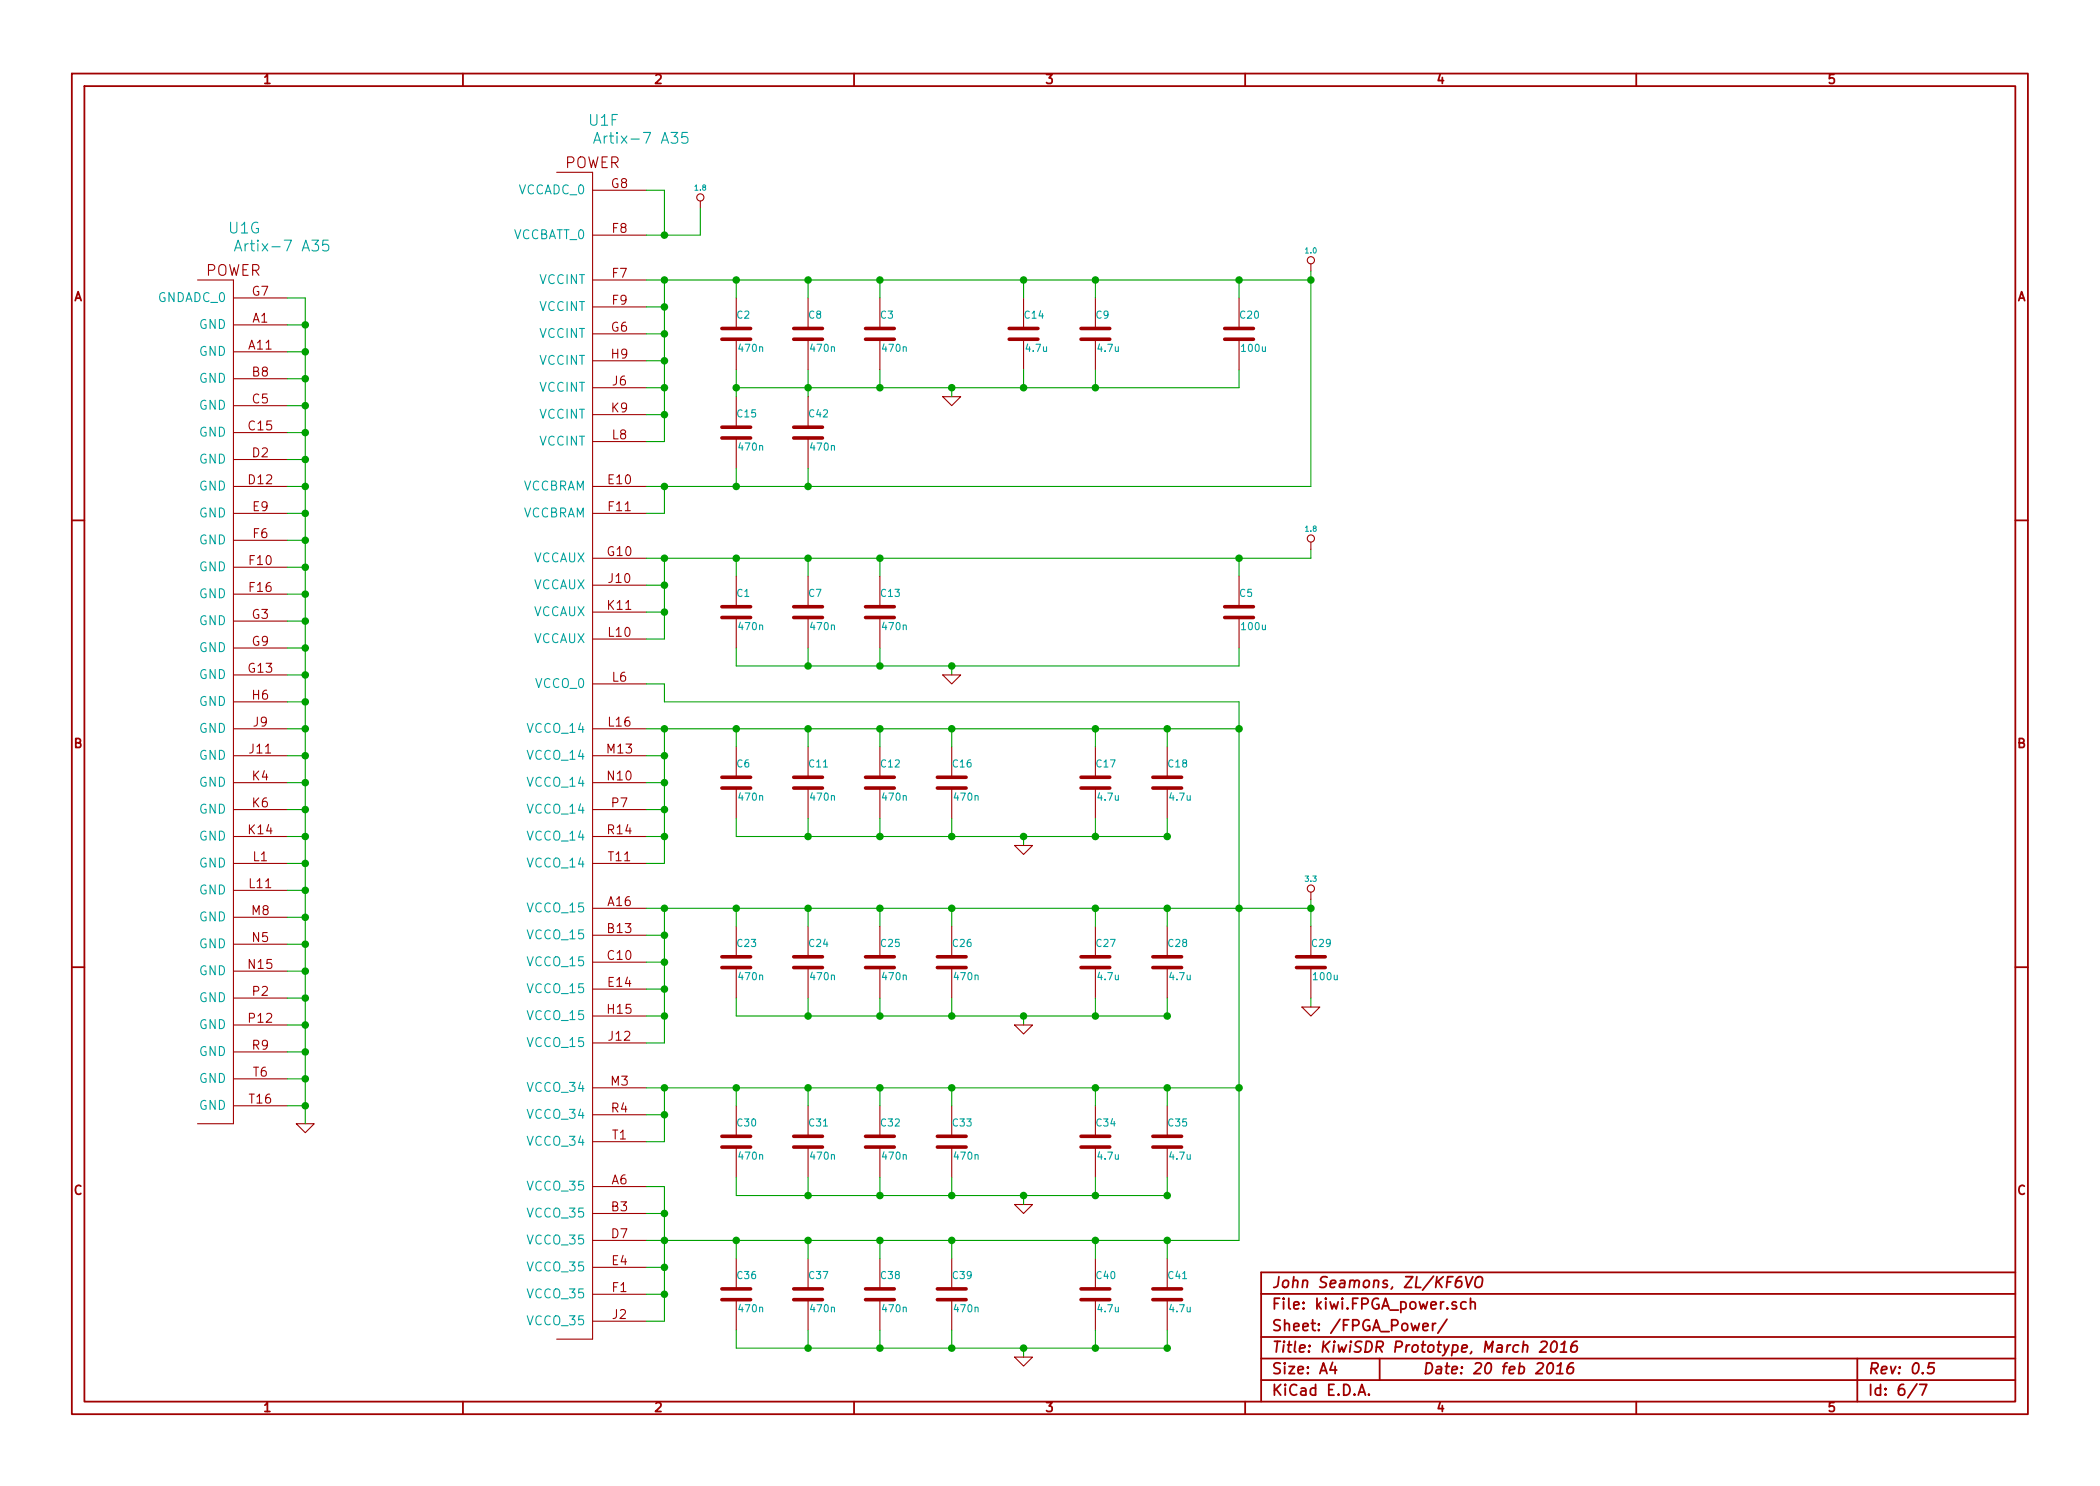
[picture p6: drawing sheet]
EESchema Schematic File Version 2  date Sunday, February 21, 2016 12:56:59 PM
LIBS:kiwi
LIBS:kiwi-cache
EELAYER 27 0
EELAYER END
$Descr A4 11693 8268
encoding utf-8
Sheet 6 7
Title "KiwiSDR Prototype, March 2016"
Date "20 feb 2016"
Rev "0.5"
Comp "John Seamons, ZL/KF6VO"
Comment1 ""
Comment2 ""
Comment3 ""
Comment4 ""
$EndDescr
Entry Wire Line
	14150 150  14250 250 
$Comp
L XC7A35TFTG256 U1
U 7 1
P 1600 1550
F 0 "U1" H 1300 1800 60  0000 L BNN
F 1 "Artix-7 A35" H 1300 1700 60  0000 L BNN
F 2 "kiwi-FTG256" H 1600 1550 60  0001 C CNN
F 3 "" H 1600 1550 60  0001 C CNN
	7    1600 1550
	1    0    0    -1  
$EndComp
$Comp
L XC7A35TFTG256 U1
U 6 1
P 3600 950
F 0 "U1" H 3300 1200 60  0000 L BNN
F 1 "Artix-7 A35" H 3300 1100 60  0000 L BNN
F 2 "kiwi-FTG256" H 3600 950 60  0001 C CNN
F 3 "" H 3600 950 60  0001 C CNN
	6    3600 950 
	1    0    0    -1  
$EndComp
$Comp
L GND #PWR0102
U 1 1
P 1700 6250
F 0 "#PWR0102" H 1700 6250 30  0001 C CNN
F 1 "GND" H 1700 6180 30  0001 C CNN
F 2 "" H 1700 6250 60  0001 C CNN
F 3 "" H 1700 6250 60  0001 C CNN
	1    1700 6250
	1    0    0    -1  
$EndComp
$Comp
L C C2
U 1 1
P 4100 1850
F 0 "C2" H 4100 1950 40  0000 L CNN
F 1 "470n" H 4106 1765 40  0000 L CNN
F 2 "kiwi-SM0402" H 4138 1700 30  0001 C CNN
F 3 "~" H 4100 1850 60  0000 C CNN
	1    4100 1850
	1    0    0    -1  
$EndComp
$Comp
L C C8
U 1 1
P 4500 1850
F 0 "C8" H 4500 1950 40  0000 L CNN
F 1 "470n" H 4506 1765 40  0000 L CNN
F 2 "kiwi-SM0402" H 4538 1700 30  0001 C CNN
F 3 "~" H 4500 1850 60  0000 C CNN
	1    4500 1850
	1    0    0    -1  
$EndComp
$Comp
L C C3
U 1 1
P 4900 1850
F 0 "C3" H 4900 1950 40  0000 L CNN
F 1 "470n" H 4906 1765 40  0000 L CNN
F 2 "kiwi-SM0402" H 4938 1700 30  0001 C CNN
F 3 "~" H 4900 1850 60  0000 C CNN
	1    4900 1850
	1    0    0    -1  
$EndComp
$Comp
L C C14
U 1 1
P 5700 1850
F 0 "C14" H 5700 1950 40  0000 L CNN
F 1 "4.7u" H 5706 1765 40  0000 L CNN
F 2 "kiwi-SM0402" H 5738 1700 30  0001 C CNN
F 3 "~" H 5700 1850 60  0000 C CNN
	1    5700 1850
	1    0    0    -1  
$EndComp
$Comp
L 1.0 #PWR0103
U 1 1
P 7300 1500
F 0 "#PWR0103" H 7300 1460 30  0001 C CNN
F 1 "1.0" H 7300 1610 30  0000 C CNN
F 2 "~" H 7300 1500 60  0000 C CNN
F 3 "~" H 7300 1500 60  0000 C CNN
	1    7300 1500
	1    0    0    -1  
$EndComp
$Comp
L C C20
U 1 1
P 6900 1850
F 0 "C20" H 6900 1950 40  0000 L CNN
F 1 "100u" H 6906 1765 40  0000 L CNN
F 2 "kiwi-SM1206" H 6938 1700 30  0001 C CNN
F 3 "~" H 6900 1850 60  0000 C CNN
	1    6900 1850
	1    0    0    -1  
$EndComp
$Comp
L GND #PWR0104
U 1 1
P 5300 2200
F 0 "#PWR0104" H 5300 2200 30  0001 C CNN
F 1 "GND" H 5300 2130 30  0001 C CNN
F 2 "" H 5300 2200 60  0001 C CNN
F 3 "" H 5300 2200 60  0001 C CNN
	1    5300 2200
	1    0    0    -1  
$EndComp
$Comp
L C C9
U 1 1
P 6100 1850
F 0 "C9" H 6100 1950 40  0000 L CNN
F 1 "4.7u" H 6106 1765 40  0000 L CNN
F 2 "kiwi-SM0402" H 6138 1700 30  0001 C CNN
F 3 "~" H 6100 1850 60  0000 C CNN
	1    6100 1850
	1    0    0    -1  
$EndComp
$Comp
L C C15
U 1 1
P 4100 2400
F 0 "C15" H 4100 2500 40  0000 L CNN
F 1 "470n" H 4106 2315 40  0000 L CNN
F 2 "kiwi-SM0402" H 4138 2250 30  0001 C CNN
F 3 "~" H 4100 2400 60  0000 C CNN
	1    4100 2400
	1    0    0    -1  
$EndComp
$Comp
L C C1
U 1 1
P 4100 3400
F 0 "C1" H 4100 3500 40  0000 L CNN
F 1 "470n" H 4106 3315 40  0000 L CNN
F 2 "kiwi-SM0402" H 4138 3250 30  0001 C CNN
F 3 "~" H 4100 3400 60  0000 C CNN
	1    4100 3400
	1    0    0    -1  
$EndComp
$Comp
L C C7
U 1 1
P 4500 3400
F 0 "C7" H 4500 3500 40  0000 L CNN
F 1 "470n" H 4506 3315 40  0000 L CNN
F 2 "kiwi-SM0402" H 4538 3250 30  0001 C CNN
F 3 "~" H 4500 3400 60  0000 C CNN
	1    4500 3400
	1    0    0    -1  
$EndComp
$Comp
L C C13
U 1 1
P 4900 3400
F 0 "C13" H 4900 3500 40  0000 L CNN
F 1 "470n" H 4906 3315 40  0000 L CNN
F 2 "kiwi-SM0402" H 4938 3250 30  0001 C CNN
F 3 "~" H 4900 3400 60  0000 C CNN
	1    4900 3400
	1    0    0    -1  
$EndComp
$Comp
L C C5
U 1 1
P 6900 3400
F 0 "C5" H 6900 3500 40  0000 L CNN
F 1 "100u" H 6906 3315 40  0000 L CNN
F 2 "kiwi-SM1206" H 6938 3250 30  0001 C CNN
F 3 "~" H 6900 3400 60  0000 C CNN
	1    6900 3400
	1    0    0    -1  
$EndComp
$Comp
L 1.8 #PWR0105
U 1 1
P 3900 1150
F 0 "#PWR0105" H 3900 1110 30  0001 C CNN
F 1 "1.8" H 3900 1260 30  0000 C CNN
F 2 "~" H 3900 1150 60  0000 C CNN
F 3 "~" H 3900 1150 60  0000 C CNN
	1    3900 1150
	1    0    0    -1  
$EndComp
$Comp
L C C6
U 1 1
P 4100 4350
F 0 "C6" H 4100 4450 40  0000 L CNN
F 1 "470n" H 4106 4265 40  0000 L CNN
F 2 "kiwi-SM0402" H 4138 4200 30  0001 C CNN
F 3 "~" H 4100 4350 60  0000 C CNN
	1    4100 4350
	1    0    0    -1  
$EndComp
$Comp
L C C11
U 1 1
P 4500 4350
F 0 "C11" H 4500 4450 40  0000 L CNN
F 1 "470n" H 4506 4265 40  0000 L CNN
F 2 "kiwi-SM0402" H 4538 4200 30  0001 C CNN
F 3 "~" H 4500 4350 60  0000 C CNN
	1    4500 4350
	1    0    0    -1  
$EndComp
$Comp
L C C12
U 1 1
P 4900 4350
F 0 "C12" H 4900 4450 40  0000 L CNN
F 1 "470n" H 4906 4265 40  0000 L CNN
F 2 "kiwi-SM0402" H 4938 4200 30  0001 C CNN
F 3 "~" H 4900 4350 60  0000 C CNN
	1    4900 4350
	1    0    0    -1  
$EndComp
$Comp
L C C18
U 1 1
P 6500 4350
F 0 "C18" H 6500 4450 40  0000 L CNN
F 1 "4.7u" H 6506 4265 40  0000 L CNN
F 2 "kiwi-SM0402" H 6538 4200 30  0001 C CNN
F 3 "~" H 6500 4350 60  0000 C CNN
	1    6500 4350
	1    0    0    -1  
$EndComp
$Comp
L C C17
U 1 1
P 6100 4350
F 0 "C17" H 6100 4450 40  0000 L CNN
F 1 "4.7u" H 6106 4265 40  0000 L CNN
F 2 "kiwi-SM0402" H 6138 4200 30  0001 C CNN
F 3 "~" H 6100 4350 60  0000 C CNN
	1    6100 4350
	1    0    0    -1  
$EndComp
$Comp
L C C29
U 1 1
P 7300 5350
F 0 "C29" H 7300 5450 40  0000 L CNN
F 1 "100u" H 7306 5265 40  0000 L CNN
F 2 "kiwi-SM1206" H 7338 5200 30  0001 C CNN
F 3 "~" H 7300 5350 60  0000 C CNN
	1    7300 5350
	1    0    0    -1  
$EndComp
$Comp
L C C16
U 1 1
P 5300 4350
F 0 "C16" H 5300 4450 40  0000 L CNN
F 1 "470n" H 5306 4265 40  0000 L CNN
F 2 "kiwi-SM0402" H 5338 4200 30  0001 C CNN
F 3 "~" H 5300 4350 60  0000 C CNN
	1    5300 4350
	1    0    0    -1  
$EndComp
$Comp
L C C23
U 1 1
P 4100 5350
F 0 "C23" H 4100 5450 40  0000 L CNN
F 1 "470n" H 4106 5265 40  0000 L CNN
F 2 "kiwi-SM0402" H 4138 5200 30  0001 C CNN
F 3 "~" H 4100 5350 60  0000 C CNN
	1    4100 5350
	1    0    0    -1  
$EndComp
$Comp
L C C24
U 1 1
P 4500 5350
F 0 "C24" H 4500 5450 40  0000 L CNN
F 1 "470n" H 4506 5265 40  0000 L CNN
F 2 "kiwi-SM0402" H 4538 5200 30  0001 C CNN
F 3 "~" H 4500 5350 60  0000 C CNN
	1    4500 5350
	1    0    0    -1  
$EndComp
$Comp
L C C25
U 1 1
P 4900 5350
F 0 "C25" H 4900 5450 40  0000 L CNN
F 1 "470n" H 4906 5265 40  0000 L CNN
F 2 "kiwi-SM0402" H 4938 5200 30  0001 C CNN
F 3 "~" H 4900 5350 60  0000 C CNN
	1    4900 5350
	1    0    0    -1  
$EndComp
$Comp
L C C28
U 1 1
P 6500 5350
F 0 "C28" H 6500 5450 40  0000 L CNN
F 1 "4.7u" H 6506 5265 40  0000 L CNN
F 2 "kiwi-SM0402" H 6538 5200 30  0001 C CNN
F 3 "~" H 6500 5350 60  0000 C CNN
	1    6500 5350
	1    0    0    -1  
$EndComp
$Comp
L C C27
U 1 1
P 6100 5350
F 0 "C27" H 6100 5450 40  0000 L CNN
F 1 "4.7u" H 6106 5265 40  0000 L CNN
F 2 "kiwi-SM0402" H 6138 5200 30  0001 C CNN
F 3 "~" H 6100 5350 60  0000 C CNN
	1    6100 5350
	1    0    0    -1  
$EndComp
$Comp
L C C26
U 1 1
P 5300 5350
F 0 "C26" H 5300 5450 40  0000 L CNN
F 1 "470n" H 5306 5265 40  0000 L CNN
F 2 "kiwi-SM0402" H 5338 5200 30  0001 C CNN
F 3 "~" H 5300 5350 60  0000 C CNN
	1    5300 5350
	1    0    0    -1  
$EndComp
$Comp
L C C36
U 1 1
P 4100 7200
F 0 "C36" H 4100 7300 40  0000 L CNN
F 1 "470n" H 4106 7115 40  0000 L CNN
F 2 "kiwi-SM0402" H 4138 7050 30  0001 C CNN
F 3 "~" H 4100 7200 60  0000 C CNN
	1    4100 7200
	1    0    0    -1  
$EndComp
$Comp
L C C37
U 1 1
P 4500 7200
F 0 "C37" H 4500 7300 40  0000 L CNN
F 1 "470n" H 4506 7115 40  0000 L CNN
F 2 "kiwi-SM0402" H 4538 7050 30  0001 C CNN
F 3 "~" H 4500 7200 60  0000 C CNN
	1    4500 7200
	1    0    0    -1  
$EndComp
$Comp
L C C38
U 1 1
P 4900 7200
F 0 "C38" H 4900 7300 40  0000 L CNN
F 1 "470n" H 4906 7115 40  0000 L CNN
F 2 "kiwi-SM0402" H 4938 7050 30  0001 C CNN
F 3 "~" H 4900 7200 60  0000 C CNN
	1    4900 7200
	1    0    0    -1  
$EndComp
$Comp
L C C41
U 1 1
P 6500 7200
F 0 "C41" H 6500 7300 40  0000 L CNN
F 1 "4.7u" H 6506 7115 40  0000 L CNN
F 2 "kiwi-SM0402" H 6538 7050 30  0001 C CNN
F 3 "~" H 6500 7200 60  0000 C CNN
	1    6500 7200
	1    0    0    -1  
$EndComp
$Comp
L C C40
U 1 1
P 6100 7200
F 0 "C40" H 6100 7300 40  0000 L CNN
F 1 "4.7u" H 6106 7115 40  0000 L CNN
F 2 "kiwi-SM0402" H 6138 7050 30  0001 C CNN
F 3 "~" H 6100 7200 60  0000 C CNN
	1    6100 7200
	1    0    0    -1  
$EndComp
$Comp
L C C39
U 1 1
P 5300 7200
F 0 "C39" H 5300 7300 40  0000 L CNN
F 1 "470n" H 5306 7115 40  0000 L CNN
F 2 "kiwi-SM0402" H 5338 7050 30  0001 C CNN
F 3 "~" H 5300 7200 60  0000 C CNN
	1    5300 7200
	1    0    0    -1  
$EndComp
$Comp
L C C30
U 1 1
P 4100 6350
F 0 "C30" H 4100 6450 40  0000 L CNN
F 1 "470n" H 4106 6265 40  0000 L CNN
F 2 "kiwi-SM0402" H 4138 6200 30  0001 C CNN
F 3 "~" H 4100 6350 60  0000 C CNN
	1    4100 6350
	1    0    0    -1  
$EndComp
$Comp
L C C31
U 1 1
P 4500 6350
F 0 "C31" H 4500 6450 40  0000 L CNN
F 1 "470n" H 4506 6265 40  0000 L CNN
F 2 "kiwi-SM0402" H 4538 6200 30  0001 C CNN
F 3 "~" H 4500 6350 60  0000 C CNN
	1    4500 6350
	1    0    0    -1  
$EndComp
$Comp
L C C32
U 1 1
P 4900 6350
F 0 "C32" H 4900 6450 40  0000 L CNN
F 1 "470n" H 4906 6265 40  0000 L CNN
F 2 "kiwi-SM0402" H 4938 6200 30  0001 C CNN
F 3 "~" H 4900 6350 60  0000 C CNN
	1    4900 6350
	1    0    0    -1  
$EndComp
$Comp
L C C35
U 1 1
P 6500 6350
F 0 "C35" H 6500 6450 40  0000 L CNN
F 1 "4.7u" H 6506 6265 40  0000 L CNN
F 2 "kiwi-SM0402" H 6538 6200 30  0001 C CNN
F 3 "~" H 6500 6350 60  0000 C CNN
	1    6500 6350
	1    0    0    -1  
$EndComp
$Comp
L C C34
U 1 1
P 6100 6350
F 0 "C34" H 6100 6450 40  0000 L CNN
F 1 "4.7u" H 6106 6265 40  0000 L CNN
F 2 "kiwi-SM0402" H 6138 6200 30  0001 C CNN
F 3 "~" H 6100 6350 60  0000 C CNN
	1    6100 6350
	1    0    0    -1  
$EndComp
$Comp
L C C33
U 1 1
P 5300 6350
F 0 "C33" H 5300 6450 40  0000 L CNN
F 1 "470n" H 5306 6265 40  0000 L CNN
F 2 "kiwi-SM0402" H 5338 6200 30  0001 C CNN
F 3 "~" H 5300 6350 60  0000 C CNN
	1    5300 6350
	1    0    0    -1  
$EndComp
Wire Wire Line
	7300 2700 7300 1500
Wire Wire Line
	1600 1650 1700 1650
Wire Wire Line
	1700 1650 1700 6250
Wire Wire Line
	1600 6150 1700 6150
Connection ~ 1700 6150
Wire Wire Line
	1600 6000 1700 6000
Connection ~ 1700 6000
Wire Wire Line
	1600 5850 1700 5850
Connection ~ 1700 5850
Wire Wire Line
	1600 5700 1700 5700
Connection ~ 1700 5700
Wire Wire Line
	1600 1800 1700 1800
Connection ~ 1700 1800
Wire Wire Line
	1600 1950 1700 1950
Connection ~ 1700 1950
Wire Wire Line
	1600 2100 1700 2100
Connection ~ 1700 2100
Wire Wire Line
	1600 2250 1700 2250
Connection ~ 1700 2250
Wire Wire Line
	1700 2400 1600 2400
Connection ~ 1700 2400
Wire Wire Line
	1600 2550 1700 2550
Connection ~ 1700 2550
Wire Wire Line
	1600 2700 1700 2700
Connection ~ 1700 2700
Wire Wire Line
	1600 2850 1700 2850
Connection ~ 1700 2850
Wire Wire Line
	1600 3000 1700 3000
Connection ~ 1700 3000
Wire Wire Line
	1600 3150 1700 3150
Connection ~ 1700 3150
Wire Wire Line
	1600 3300 1700 3300
Connection ~ 1700 3300
Wire Wire Line
	1600 3450 1700 3450
Connection ~ 1700 3450
Wire Wire Line
	1600 3600 1700 3600
Connection ~ 1700 3600
Wire Wire Line
	1600 3750 1700 3750
Connection ~ 1700 3750
Wire Wire Line
	1600 3900 1700 3900
Connection ~ 1700 3900
Wire Wire Line
	1600 4050 1700 4050
Connection ~ 1700 4050
Wire Wire Line
	1600 4200 1700 4200
Connection ~ 1700 4200
Wire Wire Line
	1600 4350 1700 4350
Connection ~ 1700 4350
Wire Wire Line
	1600 4500 1700 4500
Connection ~ 1700 4500
Wire Wire Line
	1600 4650 1700 4650
Connection ~ 1700 4650
Wire Wire Line
	1600 4800 1700 4800
Connection ~ 1700 4800
Wire Wire Line
	1600 4950 1700 4950
Connection ~ 1700 4950
Wire Wire Line
	1600 5100 1700 5100
Connection ~ 1700 5100
Wire Wire Line
	1600 5250 1700 5250
Connection ~ 1700 5250
Wire Wire Line
	1600 5400 1700 5400
Connection ~ 1700 5400
Wire Wire Line
	1600 5550 1700 5550
Connection ~ 1700 5550
Wire Wire Line
	3700 1850 3600 1850
Wire Wire Line
	3700 1550 3700 2450
Wire Wire Line
	3700 2450 3600 2450
Wire Wire Line
	3600 2000 3700 2000
Connection ~ 3700 2000
Connection ~ 3700 1850
Wire Wire Line
	3600 1700 3700 1700
Connection ~ 3700 1700
Wire Wire Line
	3600 2150 3700 2150
Connection ~ 3700 2150
Wire Wire Line
	3600 2300 3700 2300
Connection ~ 3700 2300
Wire Wire Line
	3600 2700 7300 2700
Wire Wire Line
	3700 2700 3700 2850
Wire Wire Line
	3700 2850 3600 2850
Wire Wire Line
	3700 3100 3700 3550
Wire Wire Line
	3700 3550 3600 3550
Wire Wire Line
	3600 3250 3700 3250
Connection ~ 3700 3250
Wire Wire Line
	3600 3400 3700 3400
Connection ~ 3700 3400
Wire Wire Line
	3700 4050 3700 4800
Wire Wire Line
	3700 4800 3600 4800
Wire Wire Line
	3600 4200 3700 4200
Connection ~ 3700 4200
Wire Wire Line
	3600 4350 3700 4350
Connection ~ 3700 4350
Wire Wire Line
	3600 4500 3700 4500
Connection ~ 3700 4500
Wire Wire Line
	3600 4650 3700 4650
Connection ~ 3700 4650
Wire Wire Line
	3700 5050 3700 5800
Wire Wire Line
	3700 5800 3600 5800
Wire Wire Line
	3600 5200 3700 5200
Connection ~ 3700 5200
Wire Wire Line
	3600 5350 3700 5350
Connection ~ 3700 5350
Wire Wire Line
	3600 5500 3700 5500
Connection ~ 3700 5500
Wire Wire Line
	3600 5650 3700 5650
Connection ~ 3700 5650
Wire Wire Line
	6900 6050 3600 6050
Wire Wire Line
	3700 6050 3700 6350
Wire Wire Line
	3700 6350 3600 6350
Wire Wire Line
	3600 6200 3700 6200
Connection ~ 3700 6200
Wire Wire Line
	3700 6600 3700 7350
Wire Wire Line
	3700 7350 3600 7350
Wire Wire Line
	3600 6750 3700 6750
Connection ~ 3700 6750
Wire Wire Line
	6900 6900 3600 6900
Connection ~ 3700 6900
Wire Wire Line
	3600 7050 3700 7050
Connection ~ 3700 7050
Wire Wire Line
	3600 7200 3700 7200
Connection ~ 3700 7200
Connection ~ 3700 1550
Wire Wire Line
	4100 1550 4100 1650
Connection ~ 4100 1550
Wire Wire Line
	4500 1550 4500 1650
Connection ~ 4500 1550
Wire Wire Line
	4900 1550 4900 1650
Connection ~ 4900 1550
Wire Wire Line
	5700 1550 5700 1650
Connection ~ 5700 1550
Wire Wire Line
	6900 1550 6900 1650
Connection ~ 6900 1550
Wire Wire Line
	4100 2050 4100 2200
Wire Wire Line
	4100 2150 6900 2150
Wire Wire Line
	6900 2150 6900 2050
Wire Wire Line
	4500 2050 4500 2200
Connection ~ 4500 2150
Wire Wire Line
	4900 2050 4900 2150
Connection ~ 4900 2150
Wire Wire Line
	5700 2050 5700 2150
Connection ~ 5700 2150
Connection ~ 3700 3100
Wire Wire Line
	6100 1550 6100 1650
Connection ~ 6100 1550
Wire Wire Line
	6100 2050 6100 2150
Connection ~ 6100 2150
Connection ~ 3700 2700
Wire Wire Line
	4100 2600 4100 2700
Connection ~ 4100 2700
Wire Wire Line
	5300 2150 5300 2200
Connection ~ 5300 2150
Connection ~ 4100 2150
Connection ~ 7300 1550
Wire Wire Line
	4100 3100 4100 3200
Connection ~ 4100 3100
Wire Wire Line
	4500 3100 4500 3200
Connection ~ 4500 3100
Wire Wire Line
	4900 3100 4900 3200
Connection ~ 4900 3100
Wire Wire Line
	6900 3100 6900 3200
Connection ~ 6900 3100
Wire Wire Line
	3600 1300 3900 1300
Wire Wire Line
	3700 1050 3700 1300
Wire Wire Line
	3900 1300 3900 1150
Wire Wire Line
	4100 3600 4100 3700
Wire Wire Line
	4100 3700 6900 3700
Wire Wire Line
	6900 3700 6900 3600
Wire Wire Line
	4500 3600 4500 3700
Connection ~ 4500 3700
Wire Wire Line
	4900 3600 4900 3700
Connection ~ 4900 3700
Wire Wire Line
	4100 4050 4100 4150
Connection ~ 4100 4050
Wire Wire Line
	4500 4050 4500 4150
Connection ~ 4500 4050
Wire Wire Line
	4900 4050 4900 4150
Connection ~ 4900 4050
Wire Wire Line
	6500 4050 6500 4150
Wire Wire Line
	6100 4050 6100 4150
Connection ~ 6100 4050
Wire Wire Line
	4100 4550 4100 4650
Wire Wire Line
	4500 4550 4500 4650
Connection ~ 4500 4650
Wire Wire Line
	4900 4550 4900 4650
Connection ~ 4900 4650
Wire Wire Line
	6500 4650 6500 4550
Wire Wire Line
	6100 4550 6100 4650
Connection ~ 6100 4650
Connection ~ 3700 4050
Wire Wire Line
	5300 4050 5300 4150
Connection ~ 5300 4050
Wire Wire Line
	5300 4550 5300 4650
Connection ~ 5300 4650
Wire Wire Line
	4100 5050 4100 5150
Connection ~ 4100 5050
Wire Wire Line
	4500 5050 4500 5150
Connection ~ 4500 5050
Wire Wire Line
	4900 5050 4900 5150
Connection ~ 4900 5050
Wire Wire Line
	6500 5050 6500 5150
Wire Wire Line
	6100 5050 6100 5150
Connection ~ 6100 5050
Wire Wire Line
	4100 5550 4100 5650
Wire Wire Line
	4500 5550 4500 5650
Connection ~ 4500 5650
Wire Wire Line
	4900 5650 4900 5550
Connection ~ 4900 5650
Wire Wire Line
	6500 5650 6500 5550
Connection ~ 6500 5650
Wire Wire Line
	6100 5650 6100 5550
Connection ~ 6100 5650
Wire Wire Line
	5300 5050 5300 5150
Connection ~ 5300 5050
Wire Wire Line
	5300 5650 5300 5550
Connection ~ 5300 5650
Wire Wire Line
	4100 6900 4100 7000
Connection ~ 4100 6900
Wire Wire Line
	4500 6900 4500 7000
Connection ~ 4500 6900
Wire Wire Line
	4900 6900 4900 7000
Connection ~ 4900 6900
Wire Wire Line
	6500 6900 6500 7000
Connection ~ 6500 6900
Wire Wire Line
	6100 6900 6100 7000
Connection ~ 6100 6900
Wire Wire Line
	4100 7400 4100 7500
Wire Wire Line
	4500 7400 4500 7500
Connection ~ 4500 7500
Wire Wire Line
	4900 7500 4900 7400
Connection ~ 4900 7500
Wire Wire Line
	6500 7500 6500 7400
Connection ~ 6500 7500
Wire Wire Line
	6100 7500 6100 7400
Connection ~ 6100 7500
Wire Wire Line
	5300 6900 5300 7000
Connection ~ 5300 6900
Wire Wire Line
	5300 7500 5300 7400
Connection ~ 5300 7500
Wire Wire Line
	4100 6050 4100 6150
Connection ~ 4100 6050
Wire Wire Line
	4500 6050 4500 6150
Connection ~ 4500 6050
Wire Wire Line
	4900 6050 4900 6150
Connection ~ 4900 6050
Wire Wire Line
	6500 6050 6500 6150
Connection ~ 6500 6050
Wire Wire Line
	6100 6050 6100 6150
Connection ~ 6100 6050
Wire Wire Line
	4100 6550 4100 6650
Wire Wire Line
	4500 6550 4500 6650
Connection ~ 4500 6650
Wire Wire Line
	4900 6650 4900 6550
Connection ~ 4900 6650
Wire Wire Line
	6500 6650 6500 6550
Connection ~ 6500 6650
Wire Wire Line
	6100 6650 6100 6550
Connection ~ 6100 6650
Wire Wire Line
	5300 6050 5300 6150
Connection ~ 5300 6050
Wire Wire Line
	5300 6650 5300 6550
Connection ~ 5300 6650
Connection ~ 6500 5050
Connection ~ 6500 4050
Connection ~ 6500 4650
Wire Wire Line
	4100 5650 6500 5650
Wire Wire Line
	4100 6650 6500 6650
Wire Wire Line
	4100 7500 6500 7500
Connection ~ 3700 6050
Wire Wire Line
	3600 5050 7300 5050
Wire Wire Line
	6900 3900 6900 6900
Connection ~ 3700 5050
Connection ~ 6900 5050
Connection ~ 6900 6050
Wire Wire Line
	3600 3800 3700 3800
Wire Wire Line
	3700 3800 3700 3900
Wire Wire Line
	7300 5000 7300 5150
$Comp
L GND #PWR0106
U 1 1
P 5700 6700
F 0 "#PWR0106" H 5700 6700 30  0001 C CNN
F 1 "GND" H 5700 6630 30  0001 C CNN
F 2 "" H 5700 6700 60  0001 C CNN
F 3 "" H 5700 6700 60  0001 C CNN
	1    5700 6700
	1    0    0    -1  
$EndComp
Wire Wire Line
	5700 6650 5700 6700
Connection ~ 5700 6650
Wire Wire Line
	5700 7500 5700 7550
Connection ~ 5700 7500
Wire Wire Line
	5700 5650 5700 5700
Connection ~ 5700 5650
Wire Wire Line
	5700 4650 5700 4700
Connection ~ 5700 4650
$Comp
L GND #PWR0107
U 1 1
P 5700 7550
F 0 "#PWR0107" H 5700 7550 30  0001 C CNN
F 1 "GND" H 5700 7480 30  0001 C CNN
F 2 "" H 5700 7550 60  0001 C CNN
F 3 "" H 5700 7550 60  0001 C CNN
	1    5700 7550
	1    0    0    -1  
$EndComp
$Comp
L GND #PWR0108
U 1 1
P 5700 5700
F 0 "#PWR0108" H 5700 5700 30  0001 C CNN
F 1 "GND" H 5700 5630 30  0001 C CNN
F 2 "" H 5700 5700 60  0001 C CNN
F 3 "" H 5700 5700 60  0001 C CNN
	1    5700 5700
	1    0    0    -1  
$EndComp
$Comp
L GND #PWR0109
U 1 1
P 5700 4700
F 0 "#PWR0109" H 5700 4700 30  0001 C CNN
F 1 "GND" H 5700 4630 30  0001 C CNN
F 2 "" H 5700 4700 60  0001 C CNN
F 3 "" H 5700 4700 60  0001 C CNN
	1    5700 4700
	1    0    0    -1  
$EndComp
Wire Wire Line
	5300 3700 5300 3750
Connection ~ 5300 3700
$Comp
L GND #PWR0110
U 1 1
P 5300 3750
F 0 "#PWR0110" H 5300 3750 30  0001 C CNN
F 1 "GND" H 5300 3680 30  0001 C CNN
F 2 "" H 5300 3750 60  0001 C CNN
F 3 "" H 5300 3750 60  0001 C CNN
	1    5300 3750
	1    0    0    -1  
$EndComp
Wire Wire Line
	4100 4650 6500 4650
Wire Wire Line
	7300 5550 7300 5600
$Comp
L GND #PWR0111
U 1 1
P 7300 5600
F 0 "#PWR0111" H 7300 5600 30  0001 C CNN
F 1 "GND" H 7300 5530 30  0001 C CNN
F 2 "" H 7300 5600 60  0001 C CNN
F 3 "" H 7300 5600 60  0001 C CNN
	1    7300 5600
	1    0    0    -1  
$EndComp
Wire Wire Line
	3600 4050 6900 4050
Connection ~ 7300 5050
$Comp
L 3.3 #PWR0112
U 1 1
P 7300 5000
F 0 "#PWR0112" H 7300 4960 30  0001 C CNN
F 1 "3.3" H 7300 5110 30  0000 C CNN
F 2 "~" H 7300 5000 60  0000 C CNN
F 3 "~" H 7300 5000 60  0000 C CNN
	1    7300 5000
	1    0    0    -1  
$EndComp
Wire Wire Line
	3600 3100 7300 3100
Wire Wire Line
	7300 3100 7300 3050
$Comp
L 1.8 #PWR0113
U 1 1
P 7300 3050
F 0 "#PWR0113" H 7300 3010 30  0001 C CNN
F 1 "1.8" H 7300 3160 30  0000 C CNN
F 2 "~" H 7300 3050 60  0000 C CNN
F 3 "~" H 7300 3050 60  0000 C CNN
	1    7300 3050
	1    0    0    -1  
$EndComp
Wire Wire Line
	3600 1550 7300 1550
Connection ~ 3700 1300
Wire Wire Line
	3600 1050 3700 1050
Wire Wire Line
	3600 6600 3700 6600
Wire Wire Line
	3700 3900 6900 3900
Connection ~ 6900 4050
$Comp
L C C42
U 1 1
P 4500 2400
F 0 "C42" H 4500 2500 40  0000 L CNN
F 1 "470n" H 4506 2315 40  0000 L CNN
F 2 "kiwi-SM0402" H 4538 2250 30  0001 C CNN
F 3 "~" H 4500 2400 60  0000 C CNN
	1    4500 2400
	1    0    0    -1  
$EndComp
Wire Wire Line
	4500 2600 4500 2700
Connection ~ 4500 2700
$EndSCHEMATC
